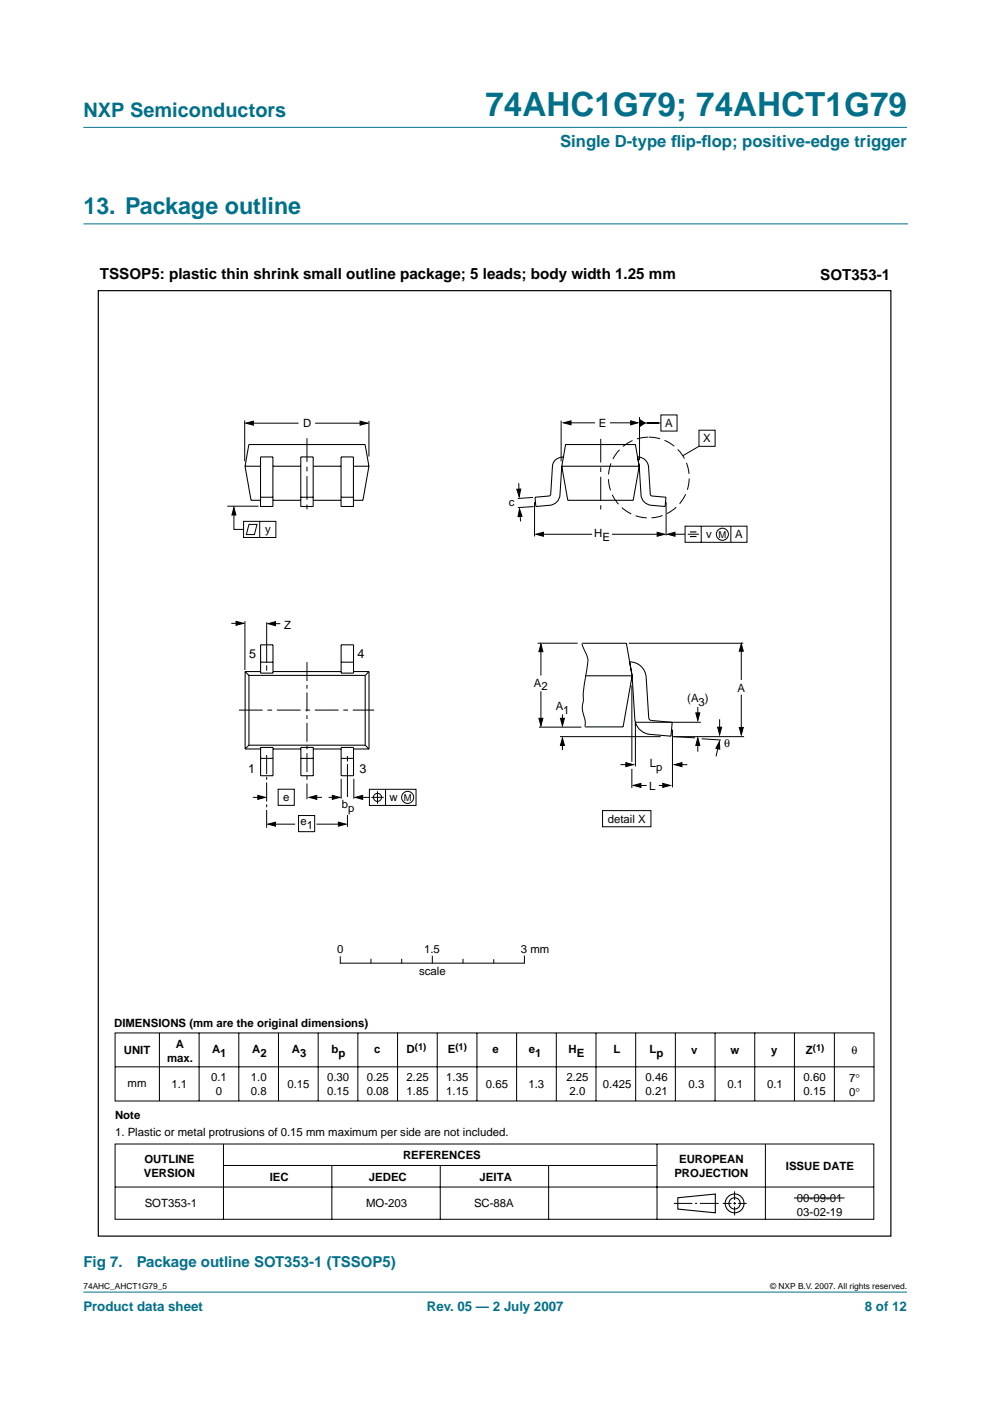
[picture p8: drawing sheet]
<svg xmlns="http://www.w3.org/2000/svg" width="210mm" height="297mm" viewBox="0 0 210 297" stroke-linecap="round" stroke-linejoin="round" font-family="sans-serif">
<g fill="#00708a" stroke="#00708a" stroke-width=".21">
<path d="M17.7 273.9h174.6z"/>
<path d="M17.7 27h174.6z"/>
</g>
<path d="M17.7 47.5h174.7" fill="none" stroke="#00708a" stroke-width=".21"/>
<g fill="none" stroke="#000" stroke-width=".21">
<path d="M51.9 89.1v8.7M53.1 89.7h10.2M66.8 89.7h10.3M78.2 89.2v7.6M119 89.2v8.6M120.2 89.6h6M129.3 89.6h5.2M135.6 88.4v9.2M136.2 89.7h3.9M140.1 88h3.4v3.4h-3.4zM148.2 91.2h3.4v3.4h-3.4zM148.2 94.6l-3.4 2"/>
<path d="M48.2 107.3h6.6M49.6 108.2v4h2M51.6 110.5h6.9v3.5h-6.9zM52.8 111.2h1.7l-.6 2.1h-1.7zM55.1 110.5v3.5M110 102.4l.1 2.3M110.2 108.5l.2 2.1M113 105.5l-3.2 .2M113.1 107.4l-3.3 .2M113.3 106.5v7.2M114.4 113.3h11.1M129.8 113.3h10.1"/>
<path d="M141.2 106.5v7M142.4 113.3h2.9M145.3 111.6h13.1v3.4h-13.1zM145.8 113.3h2.4M148.7 111.6v3.4M155 111.6v3.4M49 132.2h2M51.9 131.7v10.3M56.5 131.9v8.6M57.4 132.2h2M114 136.4h8.5M114.7 137.2v6"/>
<path d="M123.4 136.4l.8 2.1a3.9 3.9 0 0 1 .3 3.2 32.3 32.3 0 0 0-.9 7.3 6.5 6.5 0 0 0 .5 3.9l-.1 1.1M133.3 136.4h24.3M157.2 137.5v6.7M56.5 141.1v1.1M114.3 154.2h9M114.7 146.6v6.5M118.7 156.2h21.4M119.2 151.5v1.9M119.2 157.4v1.6M134 145.3v16.2M142.6 154.7v12.2M142.7 156.2l4.7 .2"/>
<path d="M142.8 156.2h15M148 149.9v1.9M148 157.5v1.9M148.6 153.1h-13.9v9.4M148.8 156.6l4.1 .3M152.4 157.8l-.6 2.6M152.6 152.5v2.6M157.2 147.3v7.5M53.6 169.1h1.9M58 174.7h4.6M59 167.3h3.4v3.4h-3.4zM63.3 172.9h3.4v3.4h-3.4z"/>
<path d="M66.8 169.1h1.5M67.1 174.7h5.5M69.7 169.1h1.5M72.3 165.1v4.2M73.7 160.3v1.1M73.7 162v7M73.7 172.8v2.5M75 165.1v4.2M76.2 169.1h2.1M78.3 167.3h9.9v3.5h-9.9zM78.7 169.1h2.7M80 167.8v2.6"/>
<path d="M81.7 167.3v3.5M127.8 171.9h10.2v3.4h-10.2zM131.6 162.1h1.6M134 163v4.1M135 166.5h2.1M139.7 166.5h1.6M143.9 162.1h1.8M24.4 219h160.9v14.4h-160.9zM33.8 219v14.4M42.2 219v14.4M50.6 219v14.4M59 219v14.4"/>
<path d="M67.5 219v14.4M72.2 204.2h38.9M72.2 202.8v1.4M75.9 219v14.4M78.7 203.4v.8M84.3 219v14.4M85.2 203.4v.8M91.7 202.7v1.5M92.7 219v14.4M98.2 203.4v.8M101.1 219v14.4M104.7 203.5v.7"/>
<path d="M109.5 219v14.4M111.2 202.7v1.5M117.9 219v14.4M126.4 219v14.4M134.8 219v14.4M143.2 219v14.4M151.6 219v14.4M160 219v14.4M168.4 219v14.4M176.9 219v14.5M24.4 226.2h160.9M24.4 242.6h160.9v15.9h-160.9z"/>
<path d="M24.4 251.7h160.9M47.4 242.6v15.9M47.4 247.1h91.8M70.4 247.1v11.4M93.3 247.1v11.4M116.3 247.1v11.4M139.3 242.6v15.9M142.9 255.1h3.9M147.4 255.1h.4M148.4 255.1h4M153.2 255.1h1.9M155.5 255.1h.5"/>
<path d="M155.8 252.6v1.8M155.8 254.9v.5M155.8 255.8v1.9M156.5 255.1h1.8M162.3 242.6v15.9M168.3 254h10.8"/>
<circle cx="153.2" cy="113.3" r="1.28"/>
<circle cx="80" cy="169.1" r=".86"/>
<circle cx="86.4" cy="169.1" r="1.28"/>
</g>
<g fill="none" stroke="#000" stroke-width=".23">
<path d="M143.7 253.9l8-.7v3.9l-8-.7z"/>
<circle cx="155.8" cy="255.1" r="1.99"/>
<circle cx="155.8" cy="255.1" r="1.2"/>
</g>
<g fill="#000" stroke="#000" stroke-width=".21">
<path d="M52.1 89.7l1.6-.4v.8zM76.3 89.3l1.6 .4-1.6 .4zM119.5 89.6l1.6-.4v.9zM133.7 89.2l1.5 .4-1.5 .5zM135.6 88.9l1.2 .8-1.2 .8zM49.6 107.6l.4 1.6h-.8zM109.6 103.7h.8l-.3 1.6zM110.1 107.9l.6 1.6h-.9zM113.6 113.3l1.6-.4v.8zM139.3 112.9l1.6 .4-1.6 .4zM141.5 113.3l1.6-.5v.9zM50.1 131.7l1.5 .5-1.5 .4z"/>
<path d="M56.8 132.2l1.6-.4v.9zM114.7 136.6l.4 1.6h-.8zM157.2 136.5l.4 1.6h-.9zM114.3 152.3h.8l-.4 1.6zM119.2 156.5l.5 1.6h-.9zM118.8 152.3h.9l-.5 1.6zM148 156.5l.4 1.5h-.9zM147.5 151.1h.9l-.4 1.6zM152.5 157.2l.1 1.6-.8-.1zM152.2 154.2h.8l-.4 1.6zM156.7 154.2h.9l-.4 1.6zM54.7 168.6l1.6 .5-1.6 .4z"/>
<path d="M56.8 174.7l1.6-.4v.9zM65.6 169.1l1.6-.5v.9zM70.5 168.6l1.6 .5-1.6 .4zM71.8 174.3l1.5 .4-1.5 .5zM75.3 169.1l1.6-.5v.9zM132.7 161.7l1.6 .4-1.6 .4zM134.3 166.5l1.6-.4v.8zM140.5 166.1l1.6 .4-1.6 .4zM143 162.1l1.6-.4v.8z"/>
</g>
<path d="M56.5 160.1v15.4" fill="none" stroke="#000" stroke-width=".21" stroke-dasharray="4 .6 .6 .6" stroke-linecap="butt"/>
<path d="M65.1 92.9v15.6M127.4 93v15M50.7 150.6l28.6-.1" fill="none" stroke="#000" stroke-width=".21" stroke-dasharray="5 1 1 1" stroke-linecap="butt"/>
<path d="M65.1 140.4v29" fill="none" stroke="#000" stroke-width=".21" stroke-dasharray="4 .8 .8 .8" stroke-linecap="butt"/>
<path d="M146.3 112.8h1.4M146.3 113.8h1.4" fill="none" stroke="#000" stroke-width=".24"/>
<circle cx="137.6" cy="101.2" r="8.6" fill="none" stroke="#000" stroke-width=".21" stroke-dasharray="2.4 1" stroke-linecap="butt"/>
<path d="M20.8 61.6h168.1v200.5h-168.1z" fill="none" stroke="#000" stroke-width=".25"/>
<g fill="none" stroke="#000" stroke-width=".22">
<path d="M52 98.8l1.2 7.3h2M52 98.8h3.2M52 98.8l.8-4.5h24.6l.8 4.5M55.2 96.9h2.7v10.5h-2.7zM57.9 98.8h5.9M63.8 96.9h2.6v10.5h-2.6zM66.4 98.8h5.9M72.3 96.9h2.6v10.5h-2.6zM74.9 98.8h3.3M78.2 98.8l-1.3 7.3h-2M119.1 98.8l.8-4.5h14.8l.8 4.5M119.1 98.8l1.3 7.3h13.9l1.2-7.3"/>
<path d="M119.1 98.8h16.4M119.5 96.9a2.33 2.33 0 0 0-2.4 2.2l-.4 5.9-.3 .2-3 .2 .2 2 3-.3a2.36 2.36 0 0 0 2.1-2.2l.4-6.1M135.2 96.9a2.32 2.32 0 0 1 2.3 2.2l.4 5.9 .3 .2 3 .2-.2 2-2.9-.3a2.36 2.36 0 0 1-2.2-2.2l-.4-6.1M55.2 105.4h2.7M57.9 106.1h5.9M63.8 105.4h2.6M66.4 106.1h5.9M72.3 105.4h2.6M113.5 106.4v.4M141.1 106.4v.4M55.3 136.7h2.6v6h-2.6zM72.3 136.7h2.7v6h-2.7z"/>
<path d="M123.5 136.4h9.3l1.2 6.9M52 142.4h3.3M52 158.8h3.3M52 142.4l.8 .8M52 142.4v16.4M52.8 143.2h24.6M52.8 158h24.6M52.8 158l-.8 .8M52.8 143.2v14.8M55.3 158.5h2.6v6h-2.6zM55.3 140.4h2.6M57.9 142.4h14.4"/>
<path d="M57.9 158.8h5.9M63.8 158.5h2.6v6h-2.6zM66.4 158.8h5.9M72.3 140.4h2.7M72.3 158.5h2.7v6h-2.7zM75 142.4h3.2M75 158.8h3.2M77.4 158l.8 .8M77.4 143.2v14.8M78.2 142.4l-.8 .8M78.2 142.4v16.4M124.1 143.3h9.9"/>
<path d="M133.5 140.3h.1M133.5 140.3a3.5 3.5 0 0 1 3.5 3.3l.6 8.9 .5 .3 4.4 .3-.2 3-4.5-.4a3.5 3.5 0 0 1-3.1-2.6M134 143.3l.7 9.8M134 143.3l-1.9 10.8h-8.1M134.7 153.1h.2M55.3 160.8h2.6M63.8 160.8h2.6M72.3 160.8h2.7"/>
</g>
<text font-size="7.1" fill="#00708a" x="102.9" y="24.7">74AHC1G79; 74AHCT1G79</text>
<text font-size="4.9" fill="#00708a" x="17.7" y="45.5">13. Package outline</text>
<text font-size="4.2" fill="#00708a" x="17.7" y="24.9">NXP Semiconductors</text>
<g font-size="3.5" fill="#00708a">
<text x="118.8" y="31.1">Single D-type f</text>
<text x="142.3" y="31.1">lip-f</text>
<text x="148.8" y="31.1">lop; positive-edge trigger</text>
</g>
<g font-size="3.2">
<text x="21.2" y="59.3">TSSOP5: plastic thin shrink small outline package; 5 leads; body width 1.25 mm</text>
<text x="173.9" y="59.3">SOT353-1</text>
</g>
<g font-size="3.2" fill="#00708a">
<text x="17.7" y="268.7">Fig 7.</text>
<text x="29" y="268.7">Package outline SOT353-1 (TSSOP5)</text>
</g>
<g font-size="2.8" fill="#00708a">
<text x="17.7" y="278">Product data sheet</text>
<text x="90.5" y="278">Rev. 05 — 2 July 2007</text>
<text x="183.4" y="278">8 of 12</text>
</g>
<g font-size="2.7">
<text x="52.8" y="139.5">5</text>
<text x="75.8" y="139.5">4</text>
<text x="52.6" y="163.9">1</text>
<text x="76.2" y="163.9">3</text>
</g>
<g font-size="2.4">
<text x="64.3" y="90.6">D</text>
<text x="126.9" y="90.6">E</text>
<text x="141" y="90.6">A</text>
<text x="149.1" y="93.8">X</text>
<text x="107.9" y="107.3">c</text>
<text x="56.2" y="113">y</text>
<text x="126" y="113.9">H</text>
<text x="149.7" y="114">v</text>
<text x="127.7" y="114.7">E</text>
<text x="155.9" y="114.2">A</text>
<text x="60.3" y="133.3">Z</text>
<text x="113.2" y="145.6">A</text>
<text x="114.8" y="146.4">2</text>
<text x="145.7" y="148.9">(A )</text>
<text x="148.1" y="149.7">3</text>
<text x="156.3" y="146.7">A</text>
<text x="117.8" y="150.6">A</text>
<text x="119.4" y="151.4">1</text>
<text x="153.5" y="158.4">θ</text>
<text x="137.7" y="167.4">L</text>
<text x="137.8" y="162.7">L</text>
<text x="139.1" y="163.5">p</text>
<text x="60" y="169.7">e</text>
<text x="72.5" y="171.3">b</text>
<text x="73.8" y="172.1">p</text>
<text x="82.6" y="169.8">w</text>
<text x="63.7" y="175">e</text>
<text x="65.1" y="175.8">1</text>
<text x="128.9" y="174.4">detail X</text>
<text x="71.5" y="202">0</text>
<text x="89.9" y="202">1.5</text>
<text x="110.5" y="202">3 mm</text>
<text x="88.9" y="206.8">scale</text>
<text x="24.2" y="217.8">DIMENSIONS (mm are the original dimensions)</text>
<text x="26.3" y="223.5">UNIT</text>
<text x="35.4" y="225.1">max.</text>
<text x="37.3" y="222.1">A</text>
<text x="45" y="223.3">A</text>
<text x="46.7" y="224.1">1</text>
<text x="53.5" y="223.3">A</text>
<text x="55.2" y="224.1">2</text>
<text x="61.9" y="223.3">A</text>
<text x="63.7" y="224.1">3</text>
<text x="70.3" y="223.3">b</text>
<text x="71.8" y="224.1">p</text>
<text x="79.3" y="223.3">c</text>
<text x="86.2" y="223.3">D</text>
<text x="94.9" y="223.3">E</text>
<text x="104.4" y="223.3">e</text>
<text x="112.1" y="223.3">e</text>
<text x="113.5" y="224.1">1</text>
<text x="120.5" y="223.3">H</text>
<text x="122.3" y="224.1">E</text>
<text x="130.1" y="223.3">L</text>
<text x="137.7" y="223.3">L</text>
<text x="139.2" y="224.1">p</text>
<text x="146.5" y="223.5">v</text>
<text x="154.9" y="223.5">w</text>
<text x="163.5" y="223.5">y</text>
<text x="170.9" y="223.5">Z</text>
<text x="180.5" y="223.5">θ</text>
<text x="27.1" y="230.5">mm</text>
<text x="36.4" y="230.6">1.1</text>
<text x="44.8" y="229.2">0.1</text>
<text x="45.8" y="232.1">0</text>
<text x="53.2" y="229.2">1.0</text>
<text x="53.2" y="232.1">0.8</text>
<text x="60.9" y="230.7">0.15</text>
<text x="69.4" y="229.2">0.30</text>
<text x="69.4" y="232.1">0.15</text>
<text x="77.8" y="229.2">0.25</text>
<text x="77.8" y="232.1">0.08</text>
<text x="86.2" y="229.2">2.25</text>
<text x="86.2" y="232.1">1.85</text>
<text x="94.6" y="229.2">1.35</text>
<text x="94.6" y="232.1">1.15</text>
<text x="103" y="230.7">0.65</text>
<text x="112.1" y="230.7">1.3</text>
<text x="120.1" y="229.2">2.25</text>
<text x="120.8" y="232.1">2.0</text>
<text x="127.8" y="230.7">0.425</text>
<text x="136.9" y="229.2">0.46</text>
<text x="136.9" y="232.1">0.21</text>
<text x="146" y="230.7">0.3</text>
<text x="154.2" y="230.7">0.1</text>
<text x="162.6" y="230.7">0.1</text>
<text x="170.4" y="229.2">0.60</text>
<text x="170.4" y="232.1">0.15</text>
<text x="180.1" y="229.4">7°</text>
<text x="180.1" y="232.3">0°</text>
<text x="24.4" y="237.3">Note</text>
<text x="24.4" y="240.9">1. Plastic or metal protrusions of 0.15 mm maximum per side are not included.</text>
<text x="85.5" y="245.8">REFERENCES</text>
<text x="30.5" y="249.4">VERSION</text>
<text x="30.6" y="246.5">OUTLINE</text>
<text x="57.2" y="250.4">IEC</text>
<text x="78.2" y="250.4">JEDEC</text>
<text x="101.7" y="250.4">JEITA</text>
<text x="143" y="249.4">PROJECTION</text>
<text x="144" y="246.5">EUROPEAN</text>
<text x="166.6" y="248">ISSUE DATE</text>
<text x="30.7" y="256">SOT353-1</text>
<text x="77.6" y="256">MO-203</text>
<text x="100.5" y="256">SC-88A</text>
<text x="169" y="254.8">00-09-01</text>
<text x="169" y="257.7">03-02-19</text>
</g>
<g font-size="2">
<text x="152.4" y="114">M</text>
<text x="85.6" y="169.8">M</text>
<text x="88" y="222.5">(1)</text>
<text x="96.5" y="222.5">(1)</text>
<text x="172.3" y="222.7">(1)</text>
</g>
<g font-size="1.8">
<text x="17.7" y="273.4">74AHC_AHCT1G79_5</text>
<text x="163.3" y="273.4">© NXP B.V. 2007. All rights reserved.</text>
</g>
</svg>
